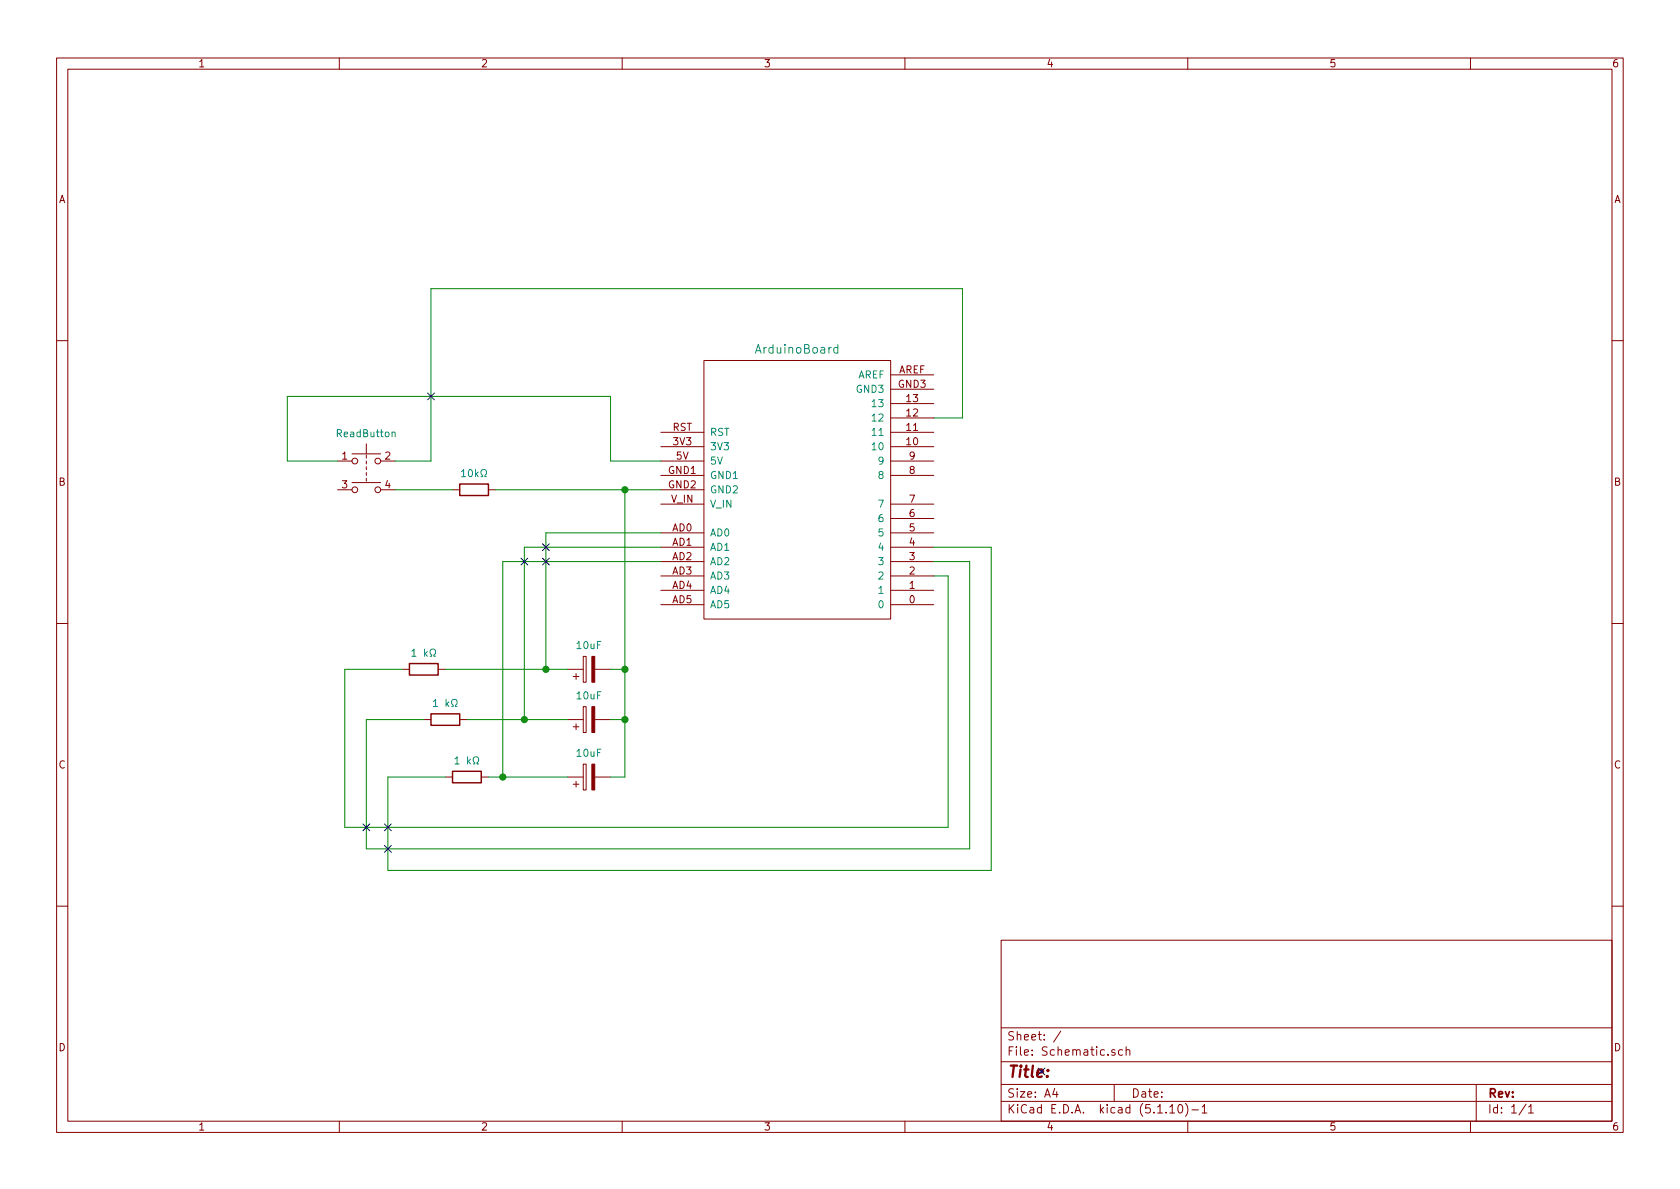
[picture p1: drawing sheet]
<svg xmlns="http://www.w3.org/2000/svg" width="297mm" height="210mm" viewBox="0 0 297 210" stroke-linecap="round" stroke-linejoin="round" font-family="sans-serif">
<g fill="none" stroke="#840000" stroke-width=".18">
<path d="M10 10.3h277v189.9h-277zM12 12.2h273v186.1h-273zM60 10.3v1.9M110 10.3v1.9M160 10.3v1.9M210 10.3v1.9M260 10.3v1.9M10 60.2h2M64.8 78.5v1.8M116.8 79h7.7M116.8 76.4h7.7M124.5 63.7h33v45.8h-33z"/>
<path d="M157.5 79h7.6M157.5 76.4h7.6M157.5 73.9h7.6M157.5 71.4h7.6M157.5 68.8h7.6M157.5 66.3h7.6M285 60.2h2M59.7 81.5h2.5M59.7 86.6h2.5M62.2 85.3h5.1M62.2 80.3h5.1M64.8 80.5v.5"/>
<path d="M64.8 81.5v.5M64.8 82.5v.6M64.8 83.6v.5M64.8 84.6v.5M67.3 81.5h2.5M67.3 86.6h2.5M80 86.6h1.3M86.4 86.6h1.2M116.8 81.5h7.7M116.8 86.6h7.7M116.8 99.3h7.7M116.8 96.8h7.7"/>
<path d="M116.8 94.2h7.7M116.8 89.1h7.7M116.8 84.1h7.7M157.5 81.5h7.6M157.5 99.3h7.6M157.5 96.8h7.6M157.5 94.2h7.6M157.5 91.7h7.6M157.5 89.1h7.6M157.5 84.1h7.6M10 110.3h2M71.1 118.4h1.3"/>
<path d="M77.5 118.4h1.2M100.3 118.4h2.8M101.3 119.6h1.1M101.9 119.1v1M103.1 116.1h.5v4.5h-.5zM105.2 118.4h2.7M116.8 106.9h7.7M116.8 104.4h7.7M116.8 101.8h7.7M157.5 106.9h7.6M157.5 104.4h7.6M157.5 101.8h7.6"/>
<path d="M285 110.3h2M74.9 127.2h1.3M78.7 137.4h1.3M81.3 127.2h1.2M85.1 137.4h1.3M100.3 127.2h2.8M100.3 137.4h2.8M101.3 128.5h1.1M101.3 138.7h1.1M101.9 128v1M101.9 138.2v1M103.1 125h.5v4.5h-.5z"/>
<path d="M103.1 135.1h.5v4.6h-.5zM105.2 127.2h2.7M105.2 137.4h2.7M10 160.2h2M177 166.3h108v32h-108zM285 160.2h2M60 198.3v1.9M110 198.3v1.9M160 198.3v1.9M177 194.8h108M177 191.8h108M177 187.8h108"/>
<path d="M177 181.8h108M186.5 192.5l-.4 1h1M186.8 193v1M187.6 182.3l-1.3 2M197 191.8v3M197.1 185.7a.37 .37 0 0 0-.6 .1l.1 .2 .5 .2 .1 .1-.2 .3-.5-.1M198.5 185.7l-.5-.1-.2 .3v.6l.2 .1 .5-.1M199.1 185.7h.1a.37 .37 0 0 1 .6 .1v.8M199.1 185.1v1.5M206.8 195.8l.5-.5v1.5M206.8 196.8h.9M208.5 195.4l.1-.1a.8 .8 0 0 1 .5 .8 .8 .8 0 0 1-.5 .7 1 1 0 0 1-.1-1.4z"/>
<path d="M209.6 195.1a1.71 1.71 0 0 1 0 2.3M210 198.3v1.9M210.7 196.3h1.2M212.5 195.8l.5-.5v1.5M212.5 196.8h.9M260 198.3v1.9M261 191.8v6.5M269.8 195.2l-1.2 2M270.3 195.8l.4-.5v1.5M270.3 196.8h.8"/>
<circle cx="62.7" cy="81.5" r=".51"/>
<circle cx="62.7" cy="86.6" r=".51"/>
<circle cx="66.8" cy="81.5" r=".51"/>
<circle cx="66.8" cy="86.6" r=".51"/>
</g>
<path d="M81.3 85.6h5.1v2h-5.1zM72.4 117.3h5.1v2.1h-5.1zM76.2 126.2h5.1v2.1h-5.1zM80 136.4h5.1v2h-5.1z" fill="none" stroke="#840000" stroke-width=".25"/>
<g fill="none" stroke="#008484" stroke-width=".18">
<path d="M69.3 76.5l.2-.1h.3l.1 .8M148.1 61.5l-.4-.1-.3 .3v.4l.2 .3h.5M148.1 60.9v1.6M81.6 83.4l.4-.4v1.3M81.6 84.3h.7M85 84.3h.3v-.2a.55 .55 0 0 1-.2-.9 .55 .55 0 0 1 .9 0v.2a.55 .55 0 0 1-.3 .7v.2h.3M72.8 115.1l.4-.3v1.2M72.8 116h.8M76 116h.3v-.2a.55 .55 0 0 1-.2-.7 .55 .55 0 0 1 .7-.2 .59 .59 0 0 1-.1 .9v.2h.3M76.6 124l.4-.3v1.2M76.6 124.9h.8M79.9 124.9h.2v-.2a.55 .55 0 0 1-.2-.7 .55 .55 0 0 1 .7-.3 .59 .59 0 0 1-.1 1v.2h.3"/>
<path d="M80.4 134.2l.4-.4v1.3M80.4 135.1h.8M83.7 135.1h.2v-.2a.55 .55 0 0 1-.2-.8 .55 .55 0 0 1 .8-.2 .59 .59 0 0 1-.2 1v.2h.3"/>
</g>
<g fill="#840000" stroke="#840000" stroke-width=".18">
<path d="M104.6 116.1h.6v4.5h-.6z"/>
<path d="M104.6 125h.6v4.5h-.6z"/>
<path d="M104.6 135.1h.6v4.6h-.6z"/>
</g>
<g fill="none" stroke="#008400" stroke-width=".18">
<path d="M165.1 73.9h5.1v-22.9h-94v30.5h-6.4M59.7 81.5h-8.9v-11.4h57.1v11.4h8.9M69.8 86.6h10.2M87.6 86.6h29.2M110.5 86.6v50.8h-2.6M116.8 96.8h-24.1v30.4M116.8 99.3h-27.9v38.1M116.8 94.2h-20.3v24.2M165.1 96.8h10.2v57.1h-106.7v-16.5h10.1M165.1 99.3h6.3v50.8h-106.6v-22.9h10.1M78.7 118.4h21.6M107.9 118.4h2.6"/>
<path d="M165.1 101.8h2.5v44.5h-106.6v-27.9h10.1M82.5 127.2h17.8M86.4 137.4h13.9M107.9 127.2h2.6"/>
</g>
<g fill="#008400" stroke="#008400" stroke-width=".25">
<circle cx="110.5" cy="86.6" r=".51"/>
<circle cx="88.9" cy="137.4" r=".51"/>
<circle cx="92.7" cy="127.2" r=".51"/>
<circle cx="110.5" cy="118.4" r=".51"/>
<circle cx="110.5" cy="127.2" r=".51"/>
<circle cx="96.5" cy="118.4" r=".51"/>
</g>
<g fill="none" stroke="#000084" stroke-width=".18">
<path d="M75.6 69.5l1.2 1.2M76.8 69.5l-1.2 1.2M92.1 98.7l1.2 1.2M93.3 98.7l-1.2 1.2M95.9 98.7l1.2 1.2M95.9 96.2l1.2 1.2M97.1 98.7l-1.2 1.2M97.1 96.2l-1.2 1.2M64.2 145.7l1.2 1.2M65.4 145.7l-1.2 1.2M68 149.5l1.2 1.2M68 145.7l1.2 1.2"/>
<path d="M69.2 145.7l-1.2 1.2M69.2 149.5l-1.2 1.2"/>
</g>
<text font-size="2.8" fill="#000084" x="178" y="190.5">Title:</text>
<text font-size="2.1" fill="#008484" x="133.8" y="62.5">ArduinoBoard</text>
<g font-size="2.1" fill="#840000">
<text x="178" y="184">Sheet: /</text>
<text x="178" y="186.7">File: Schematic.sch</text>
<text x="178" y="196.9">KiCad E.D.A. kicad (5.1.10)-1</text>
<text x="178" y="194.1">Size: A4</text>
<text x="200" y="194.1">Date:</text>
<text x="263" y="194.1">Rev:</text>
<text x="263" y="196.9">Id: 1/1</text>
</g>
<g font-size="1.8" fill="#840000">
<text x="35" y="11.9">1</text>
<text x="85" y="11.9">2</text>
<text x="135" y="11.9">3</text>
<text x="185" y="11.9">4</text>
<text x="235" y="11.9">5</text>
<text x="285" y="11.9">6</text>
<text x="10.4" y="35.9">A</text>
<text x="285.4" y="35.9">A</text>
<text x="158.9" y="68.6">GND3</text>
<text x="158.9" y="66">AREF</text>
<text x="160.3" y="71.1">13</text>
<text x="118.9" y="76.2">RST</text>
<text x="160.3" y="76.2">11</text>
<text x="160.3" y="73.7">12</text>
<text x="60.5" y="81.3">1</text>
<text x="68.1" y="81.3">2</text>
<text x="118.2" y="83.8">GND1</text>
<text x="119.1" y="78.7">3V3</text>
<text x="119.6" y="81.3">5V</text>
<text x="160.3" y="78.7">10</text>
<text x="160.8" y="83.8">8</text>
<text x="160.8" y="81.3">9</text>
<text x="10.4" y="85.9">B</text>
<text x="60.5" y="86.4">3</text>
<text x="68.1" y="86.4">4</text>
<text x="118.2" y="86.4">GND2</text>
<text x="118.7" y="88.9">V_IN</text>
<text x="160.8" y="88.9">7</text>
<text x="285.4" y="85.9">B</text>
<text x="118.9" y="94">AD0</text>
<text x="160.8" y="94">5</text>
<text x="160.8" y="91.4">6</text>
<text x="118.9" y="96.5">AD1</text>
<text x="118.9" y="99.1">AD2</text>
<text x="118.9" y="101.6">AD3</text>
<text x="160.8" y="101.6">2</text>
<text x="160.8" y="99.1">3</text>
<text x="160.8" y="96.5">4</text>
<text x="118.9" y="104.1">AD4</text>
<text x="118.9" y="106.7">AD5</text>
<text x="160.8" y="106.7">0</text>
<text x="160.8" y="104.1">1</text>
<text x="10.4" y="135.9">C</text>
<text x="285.4" y="135.9">C</text>
<text x="10.4" y="185.9">D</text>
<text x="285.4" y="185.9">D</text>
<text x="35" y="199.9">1</text>
<text x="85" y="199.9">2</text>
<text x="135" y="199.9">3</text>
<text x="185" y="199.9">4</text>
<text x="235" y="199.9">5</text>
<text x="285" y="199.9">6</text>
</g>
<g font-size="1.8" fill="#008484">
<text x="151.6" y="69.5">GND3</text>
<text x="151.6" y="66.9">AREF</text>
<text x="59.8" y="77.3">ReadButton</text>
<text x="125.5" y="77.1">RST</text>
<text x="154.5" y="77.1">11</text>
<text x="154.5" y="74.5">12</text>
<text x="154.5" y="72">13</text>
<text x="125.5" y="82.2">5V</text>
<text x="125.5" y="79.6">3V3</text>
<text x="154.5" y="79.6">10</text>
<text x="155.5" y="82.2">9</text>
<text x="82.3" y="84.4">10k</text>
<text x="125.5" y="84.7">GND1</text>
<text x="125.5" y="87.2">GND2</text>
<text x="125.5" y="89.8">V_IN</text>
<text x="155.5" y="89.8">7</text>
<text x="155.5" y="84.7">8</text>
<text x="125.5" y="94.9">AD0</text>
<text x="155.5" y="94.9">5</text>
<text x="155.5" y="92.3">6</text>
<text x="125.5" y="97.4">AD1</text>
<text x="125.5" y="99.9">AD2</text>
<text x="155.5" y="99.9">3</text>
<text x="155.5" y="97.4">4</text>
<text x="125.5" y="102.5">AD3</text>
<text x="125.5" y="105">AD4</text>
<text x="125.5" y="107.6">AD5</text>
<text x="155.5" y="107.6">0</text>
<text x="155.5" y="105">1</text>
<text x="155.5" y="102.5">2</text>
<text x="73.7" y="116.1">1 k</text>
<text x="102.1" y="114.8">10uF</text>
<text x="77.5" y="125">1 k</text>
<text x="102.1" y="123.7">10uF</text>
<text x="81.3" y="135.2">1 k</text>
<text x="102.1" y="133.8">10uF</text>
</g>
</svg>
